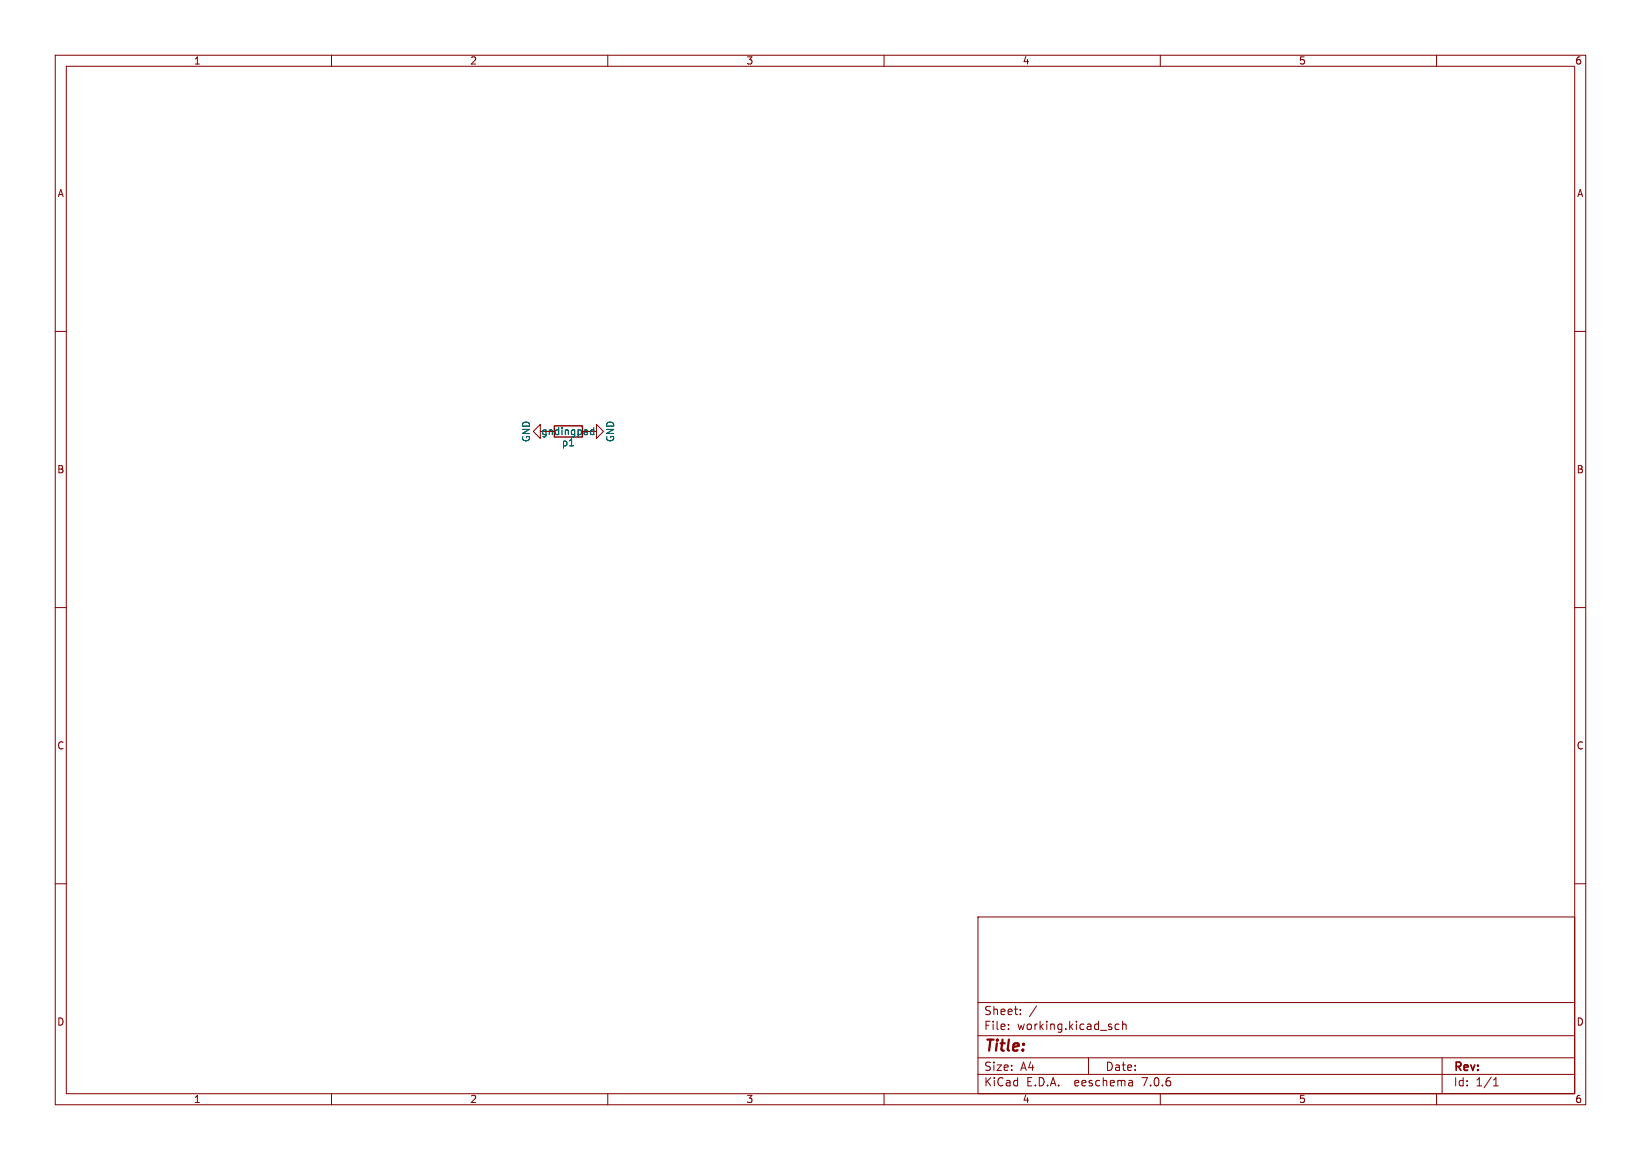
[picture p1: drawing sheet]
<svg xmlns="http://www.w3.org/2000/svg" width="297mm" height="210mm" viewBox="0 0 297 210" stroke-linecap="round" stroke-linejoin="round" font-family="sans-serif">
<g fill="none" stroke="#840000" stroke-width=".18">
<path d="M10 10h277v190h-277zM12 12h273v186h-273zM60 10v2M110 10v2M160 10v2M210 10v2M260 10v2M10 60h2M285 60h2M97.8 78.1v-1.3l-1.3 1.3 1.3 1.3v-1.3h1.3M105.4 78.1h2.5v-1.3l1.3 1.3-1.3 1.3v-1.3M10 110h2"/>
<path d="M285 110h2M10 160h2M285 160h2M177 166h108v32h-108zM60 198v2M110 198v2M160 198v2M177 194.5h108M177 191.5h108M177 187.5h108M177 181.5h108M182.5 186.3v.1"/>
<path d="M182.5 185.5v.1M184.7 183.6v.1M184.7 182.8v.1M187.6 182.1l-1.3 2M197 191.5v3M202.5 185.5l-.4-.1-.3 .3v.4l.2 .2h.5M203.2 185.5l.2-.1 .3 .1 .1 .9M203.2 184.9v1.5M204.9 195.7l.1 .9M205 196.5l-.2 .1M205 196h-.2M210 198v2"/>
<path d="M260 198v2M261 191.5v6.5M270.3 196.6h.9M270.3 195.5l.4-.4v1.5"/>
</g>
<path d="M100.3 77.1h5.1v2h-5.1z" fill="none" stroke="#840000" stroke-width=".25"/>
<path d="M107.5 77.4v1.3M107.5 77.9l-.4-.1-.2 .3 .1 .5h.5" fill="none" stroke="#006464" stroke-width=".18"/>
<text font-size="2.8" fill="#840000" x="178" y="190.9">Title:</text>
<g font-size="2.1" fill="#840000">
<text x="178" y="184">Sheet:</text>
<text x="178" y="186.7">File:</text>
<text x="184.1" y="186.7">working.kicad_sch</text>
<text x="178" y="196.9">KiCad</text>
<text x="178" y="194.1">Size:</text>
<text x="184.7" y="194.1">A4</text>
<text x="185.7" y="196.9">E.D.A.</text>
<text x="194.6" y="196.9">eeschema</text>
<text x="200" y="194.1">Date:</text>
<text x="207" y="196.9">7.0.6</text>
<text x="263" y="194.3">Rev:</text>
<text x="263" y="196.9">Id:</text>
<text x="267.1" y="196.9">1/1</text>
</g>
<g font-size="1.8" fill="#840000">
<text x="35" y="11.9">1</text>
<text x="85" y="11.9">2</text>
<text x="135" y="11.9">3</text>
<text x="185" y="11.9">4</text>
<text x="235" y="11.9">5</text>
<text x="285" y="11.9">6</text>
<text x="10.3" y="35.9">A</text>
<text x="285.3" y="35.9">A</text>
<text x="97.9" y="79">gndingpad</text>
<text x="10.3" y="85.9">B</text>
<text x="285.3" y="85.9">B</text>
<text x="10.3" y="135.9">C</text>
<text x="285.3" y="135.9">C</text>
<text x="10.3" y="185.9">D</text>
<text x="285.3" y="185.9">D</text>
<text x="35" y="199.9">1</text>
<text x="85" y="199.9">2</text>
<text x="135" y="199.9">3</text>
<text x="185" y="199.9">4</text>
<text x="235" y="199.9">5</text>
<text x="285" y="199.9">6</text>
</g>
<g font-size="1.8" fill="#006464">
<text x="96.1" y="80.1" transform="rotate(-90 96.1 80.1)">GND</text>
<text x="101.6" y="81">p1</text>
<text x="111.4" y="80.1" transform="rotate(-90 111.4 80.1)">GND</text>
</g>
</svg>
